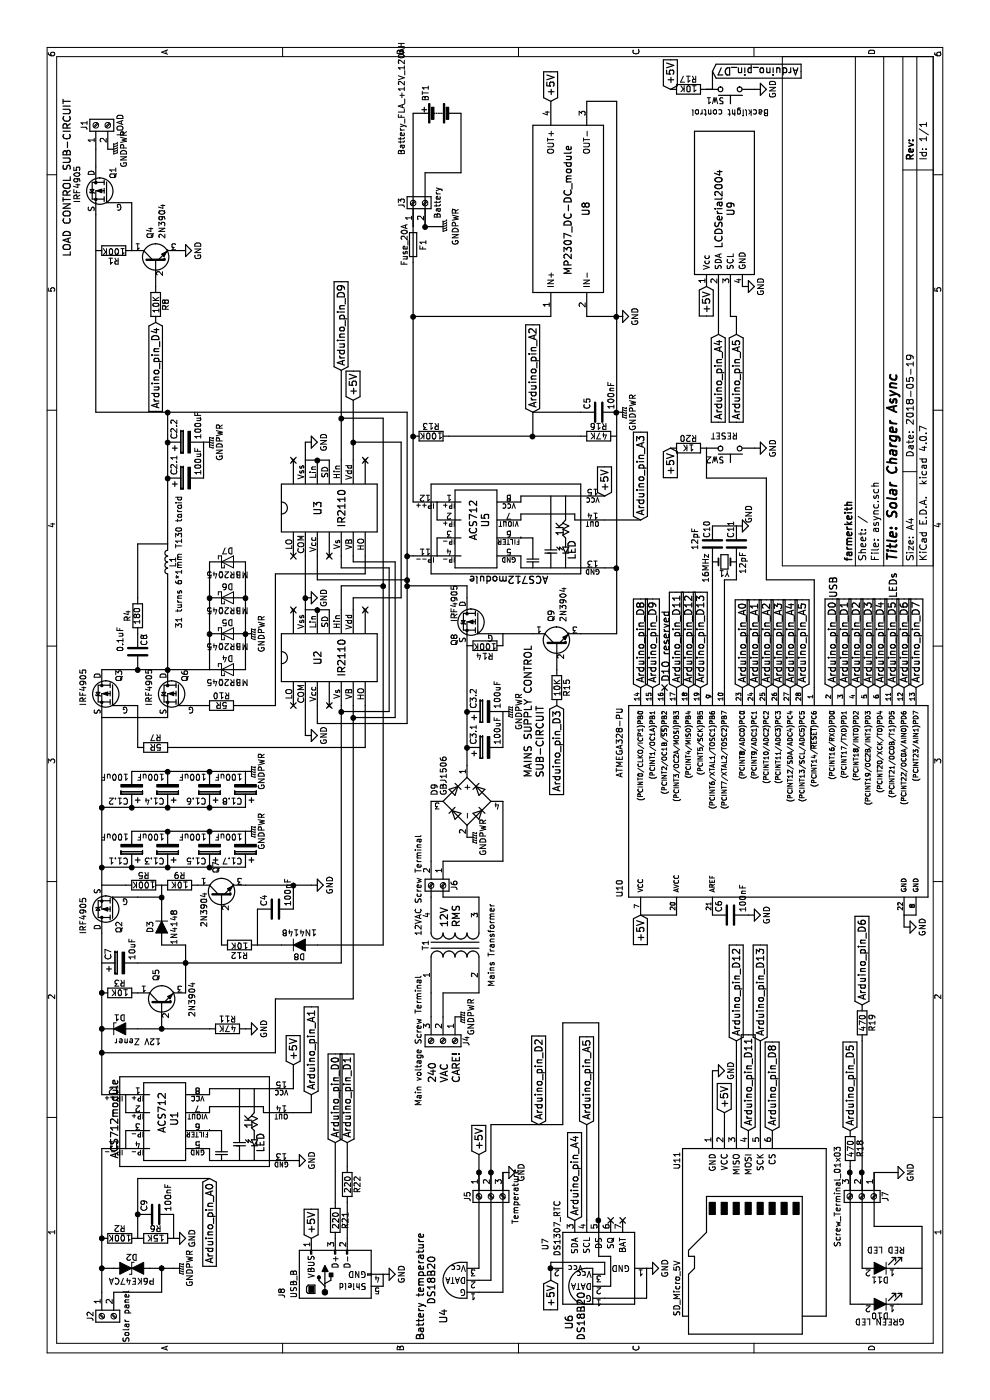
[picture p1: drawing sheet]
EESchema Schematic File Version 2
LIBS:Modules
LIBS:power
LIBS:device
LIBS:switches
LIBS:relays
LIBS:motors
LIBS:transistors
LIBS:conn
LIBS:linear
LIBS:regul
LIBS:74xx
LIBS:cmos4000
LIBS:adc-dac
LIBS:memory
LIBS:xilinx
LIBS:microcontrollers
LIBS:dsp
LIBS:microchip
LIBS:analog_switches
LIBS:motorola
LIBS:texas
LIBS:intel
LIBS:audio
LIBS:interface
LIBS:digital-audio
LIBS:philips
LIBS:display
LIBS:cypress
LIBS:siliconi
LIBS:opto
LIBS:atmel
LIBS:contrib
LIBS:valves
LIBS:async-cache
EELAYER 25 0
EELAYER END
$Descr A4 11693 8268
encoding utf-8
Sheet 1 1
Title "Solar Charger Async"
Date "2018-05-19"
Rev ""
Comp "farmerkeith"
Comment1 ""
Comment2 ""
Comment3 ""
Comment4 ""
$EndDescr
$Comp
L Screw_Terminal_01x02 J2
U 1 1
P 700 850
F 0 "J2" H 700 950 50  0000 C CNN
F 1 "Solar panel" H 700 650 50  0000 C CNN
F 2 "" H 700 850 50  0001 C CNN
F 3 "" H 700 850 50  0001 C CNN
	1    700  850 
	-1   0    0    -1  
$EndComp
$Comp
L Screw_Terminal_01x02 J3
U 1 1
P 10000 3450
F 0 "J3" H 10000 3550 50  0000 C CNN
F 1 "Battery" H 10000 3250 50  0000 C CNN
F 2 "" H 10000 3450 50  0001 C CNN
F 3 "" H 10000 3450 50  0001 C CNN
	1    10000 3450
	1    0    0    -1  
$EndComp
$Comp
L GNDPWR #PWR16
U 1 1
P 9800 3650
F 0 "#PWR16" H 9800 3450 50  0001 C CNN
F 1 "GNDPWR" H 9800 3500 50  0000 C CNN
F 2 "" H 9800 3600 50  0001 C CNN
F 3 "" H 9800 3600 50  0001 C CNN
	1    9800 3650
	-1   0    0    -1  
$EndComp
$Comp
L R R2
U 1 1
P 1350 1000
F 0 "R2" V 1430 1000 50  0000 C CNN
F 1 "100K" V 1350 1000 50  0000 C CNN
F 2 "" V 1280 1000 50  0001 C CNN
F 3 "" H 1350 1000 50  0001 C CNN
	1    1350 1000
	1    0    0    -1  
$EndComp
$Comp
L R R6
U 1 1
P 1350 1300
F 0 "R6" V 1430 1300 50  0000 C CNN
F 1 "15K" V 1350 1300 50  0000 C CNN
F 2 "" V 1280 1300 50  0001 C CNN
F 3 "" H 1350 1300 50  0001 C CNN
	1    1350 1300
	1    0    0    -1  
$EndComp
$Comp
L C C9
U 1 1
P 1550 1300
F 0 "C9" H 1575 1400 50  0000 L CNN
F 1 "100nF" H 1575 1200 50  0000 L CNN
F 2 "" H 1588 1150 50  0001 C CNN
F 3 "" H 1550 1300 50  0001 C CNN
	1    1550 1300
	1    0    0    -1  
$EndComp
Wire Wire Line
	1350 1150 1850 1150
Wire Wire Line
	900  850  2100 850 
$Comp
L GND #PWR3
U 1 1
P 1350 1450
F 0 "#PWR3" H 1350 1200 50  0001 C CNN
F 1 "GND" H 1350 1300 50  0000 C CNN
F 2 "" H 1350 1450 50  0001 C CNN
F 3 "" H 1350 1450 50  0001 C CNN
	1    1350 1450
	1    0    0    -1  
$EndComp
Wire Wire Line
	1550 1450 1350 1450
Connection ~ 1550 1150
$Comp
L GNDPWR #PWR1
U 1 1
P 10450 900
F 0 "#PWR1" H 10450 700 50  0001 C CNN
F 1 "GNDPWR" H 10450 770 50  0000 C CNN
F 2 "" H 10450 850 50  0001 C CNN
F 3 "" H 10450 850 50  0001 C CNN
	1    10450 900 
	-1   0    0    -1  
$EndComp
$Comp
L CP C1.1
U 1 1
P 4600 1100
F 0 "C1.1" H 4625 1200 50  0000 L CNN
F 1 "100uF" H 4625 1000 50  0000 L CNN
F 2 "" H 4638 950 50  0001 C CNN
F 3 "" H 4600 1100 50  0001 C CNN
	1    4600 1100
	0    -1   -1   0   
$EndComp
$Comp
L CP C1.3
U 1 1
P 4600 1400
F 0 "C1.3" H 4625 1500 50  0000 L CNN
F 1 "100uF" H 4625 1300 50  0000 L CNN
F 2 "" H 4638 1250 50  0001 C CNN
F 3 "" H 4600 1400 50  0001 C CNN
	1    4600 1400
	0    -1   -1   0   
$EndComp
$Comp
L CP C1.5
U 1 1
P 4600 1750
F 0 "C1.5" H 4625 1850 50  0000 L CNN
F 1 "100uF" H 4625 1650 50  0000 L CNN
F 2 "" H 4638 1600 50  0001 C CNN
F 3 "" H 4600 1750 50  0001 C CNN
	1    4600 1750
	0    -1   -1   0   
$EndComp
$Comp
L CP C1.7
U 1 1
P 4600 2050
F 0 "C1.7" H 4625 2150 50  0000 L CNN
F 1 "100uF" H 4625 1950 50  0000 L CNN
F 2 "" H 4638 1900 50  0001 C CNN
F 3 "" H 4600 2050 50  0001 C CNN
	1    4600 2050
	0    -1   -1   0   
$EndComp
$Comp
L ACS712module U1
U 1 1
P 2350 1650
F 0 "U1" H 2350 1850 60  0000 C CNN
F 1 "ACS712module" H 2350 2350 60  0000 C CNN
F 2 "" H 2350 1700 60  0001 C CNN
F 3 "" H 2350 1700 60  0001 C CNN
	1    2350 1650
	1    0    0    -1  
$EndComp
Wire Wire Line
	2600 2450 2800 2450
Wire Wire Line
	2400 2450 2400 2600
Wire Wire Line
	2400 2600 2550 2600
Text GLabel 2800 2450 2    60   Input ~ 0
+5V
Text GLabel 2550 2600 2    60   Input ~ 0
Arduino_pin_A1
Text GLabel 1850 1750 0    60   Input ~ 0
Arduino_pin_A0
Wire Wire Line
	1850 1150 1850 1750
$Comp
L Fuse F1
U 1 1
P 9650 3450
F 0 "F1" V 9730 3450 50  0000 C CNN
F 1 "Fuse_20A" V 9575 3450 50  0000 C CNN
F 2 "" V 9580 3450 50  0001 C CNN
F 3 "" H 9650 3450 50  0001 C CNN
	1    9650 3450
	0    -1   1    0   
$EndComp
$Comp
L Battery BT1
U 1 1
P 10750 3650
F 0 "BT1" H 10850 3750 50  0000 L CNN
F 1 "Battery_FLA_+12V_120AH" H 10400 3950 50  0000 L CNN
F 2 "" V 10750 3710 50  0001 C CNN
F 3 "" V 10750 3710 50  0001 C CNN
	1    10750 3650
	1    0    0    -1  
$EndComp
$Comp
L Screw_Terminal_01x02 J1
U 1 1
P 10650 800
F 0 "J1" H 10650 900 50  0000 C CNN
F 1 "LOAD" H 10650 600 50  0000 C CNN
F 2 "" H 10650 800 50  0001 C CNN
F 3 "" H 10650 800 50  0001 C CNN
	1    10650 800 
	1    0    0    -1  
$EndComp
Connection ~ 9800 3550
Wire Wire Line
	4300 850  5700 850 
Wire Wire Line
	2550 850  3900 850 
$Comp
L GNDPWR #PWR21
U 1 1
P 8250 5150
F 0 "#PWR21" H 8250 4950 50  0001 C CNN
F 1 "GNDPWR" H 8250 5020 50  0000 C CNN
F 2 "" H 8250 5100 50  0001 C CNN
F 3 "" H 8250 5100 50  0001 C CNN
	1    8250 5150
	1    0    0    -1  
$EndComp
$Comp
L D_ALT D8
U 1 1
P 3800 2500
F 0 "D8" H 3800 2600 50  0000 C CNN
F 1 "1N4148" H 3800 2400 50  0000 C CNN
F 2 "" H 3800 2500 50  0001 C CNN
F 3 "" H 3800 2500 50  0001 C CNN
	1    3800 2500
	0    -1   1    0   
$EndComp
Text GLabel 8600 2850 2    60   Input ~ 0
Arduino_pin_D9
$Comp
L DS18B20 U4
U 1 1
P 1000 3850
F 0 "U4" H 700 4000 60  0000 C CNN
F 1 "DS18B20" H 1000 4100 60  0000 C CNN
F 2 "" H 1000 3850 60  0001 C CNN
F 3 "" H 1000 3850 60  0001 C CNN
	1    1000 3850
	1    0    0    -1  
$EndComp
$Comp
L Screw_Terminal_01x03 J5
U 1 1
P 1700 4100
F 0 "J5" H 1700 4300 50  0000 C CNN
F 1 "Temperature" H 1700 3900 50  0000 C CNN
F 2 "" H 1700 4100 50  0001 C CNN
F 3 "" H 1700 4100 50  0001 C CNN
	1    1700 4100
	-1   0    0    -1  
$EndComp
Text GLabel 2300 4500 2    60   Input ~ 0
Arduino_pin_D2
Wire Wire Line
	1000 4100 2300 4100
$Comp
L GND #PWR19
U 1 1
P 1900 4200
F 0 "#PWR19" H 1900 3950 50  0001 C CNN
F 1 "GND" H 1900 4050 50  0000 C CNN
F 2 "" H 1900 4200 50  0001 C CNN
F 3 "" H 1900 4200 50  0001 C CNN
	1    1900 4200
	1    0    0    -1  
$EndComp
Text GLabel 2050 4000 2    60   Input ~ 0
+5V
Wire Wire Line
	1100 4000 2050 4000
Wire Wire Line
	1000 4000 1000 4100
Wire Wire Line
	900  4000 900  4200
Wire Wire Line
	900  4200 1900 4200
Text Notes 500  3550 0    60   ~ 0
Battery temperature
$Comp
L D_TVS_ALT D2
U 1 1
P 1100 1100
F 0 "D2" H 1100 1200 50  0000 C CNN
F 1 "P6KE47CA" H 1100 1000 50  0000 C CNN
F 2 "" H 1100 1100 50  0001 C CNN
F 3 "" H 1100 1100 50  0001 C CNN
	1    1100 1100
	0    1    1    0   
$EndComp
Connection ~ 1350 850 
Wire Wire Line
	1100 1350 900  1350
Wire Wire Line
	900  1350 900  950 
Wire Wire Line
	1100 1250 1100 1450
Wire Wire Line
	1100 950  1100 850 
Connection ~ 1100 850 
$Comp
L R R1
U 1 1
P 9600 950
F 0 "R1" V 9680 950 50  0000 C CNN
F 1 "100K" V 9600 950 50  0000 C CNN
F 2 "" V 9530 950 50  0001 C CNN
F 3 "" H 9600 950 50  0001 C CNN
	1    9600 950 
	-1   0    0    1   
$EndComp
Wire Wire Line
	8250 800  9900 800 
Wire Wire Line
	10300 800  10450 800 
$Comp
L GND #PWR4
U 1 1
P 9600 1500
F 0 "#PWR4" H 9600 1250 50  0001 C CNN
F 1 "GND" H 9600 1350 50  0000 C CNN
F 2 "" H 9600 1500 50  0001 C CNN
F 3 "" H 9600 1500 50  0001 C CNN
	1    9600 1500
	1    0    0    -1  
$EndComp
$Comp
L R R8
U 1 1
P 9150 1300
F 0 "R8" V 9230 1300 50  0000 C CNN
F 1 "10K" V 9150 1300 50  0000 C CNN
F 2 "" V 9080 1300 50  0001 C CNN
F 3 "" H 9150 1300 50  0001 C CNN
	1    9150 1300
	0    1    1    0   
$EndComp
Text GLabel 9000 1300 0    60   Input ~ 0
Arduino_pin_D4
$Comp
L Q_NPN_CBE Q4
U 1 1
P 9500 1300
F 0 "Q4" H 9700 1350 50  0000 L CNN
F 1 "2N3904" H 9700 1250 50  0000 L CNN
F 2 "" H 9700 1400 50  0001 C CNN
F 3 "" H 9500 1300 50  0001 C CNN
	1    9500 1300
	1    0    0    -1  
$EndComp
Text Notes 9550 600  0    60   ~ 0
LOAD CONTROL SUB-CIRCUIT
Wire Wire Line
	10000 1100 9600 1100
$Comp
L R R14
U 1 1
P 6300 4050
F 0 "R14" V 6380 4050 50  0000 C CNN
F 1 "100K" V 6300 4050 50  0000 C CNN
F 2 "" V 6230 4050 50  0001 C CNN
F 3 "" H 6300 4050 50  0001 C CNN
	1    6300 4050
	-1   0    0    1   
$EndComp
Wire Wire Line
	6400 5150 10850 5150
$Comp
L GND #PWR22
U 1 1
P 9050 5150
F 0 "#PWR22" H 9050 4900 50  0001 C CNN
F 1 "GND" H 9050 5000 50  0000 C CNN
F 2 "" H 9050 5150 50  0001 C CNN
F 3 "" H 9050 5150 50  0001 C CNN
	1    9050 5150
	1    0    0    -1  
$EndComp
$Comp
L R R15
U 1 1
P 5950 4650
F 0 "R15" V 6030 4650 50  0000 C CNN
F 1 "10K" V 5950 4650 50  0000 C CNN
F 2 "" V 5880 4650 50  0001 C CNN
F 3 "" H 5950 4650 50  0001 C CNN
	1    5950 4650
	0    1    1    0   
$EndComp
Text GLabel 5800 4650 0    60   Input ~ 0
Arduino_pin_D3
$Comp
L Q_NPN_CBE Q9
U 1 1
P 6300 4650
F 0 "Q9" H 6500 4700 50  0000 L CNN
F 1 "2N3904" H 6500 4600 50  0000 L CNN
F 2 "" H 6500 4750 50  0001 C CNN
F 3 "" H 6300 4650 50  0001 C CNN
	1    6300 4650
	1    0    0    -1  
$EndComp
Wire Wire Line
	6400 4450 6400 4200
Text Notes 5200 4550 0    60   ~ 0
MAINS SUPPLY CONTROL \nSUB-CIRCUIT
Wire Wire Line
	7500 3450 9500 3450
$Comp
L ACS712module U5
U 1 1
P 7300 4250
F 0 "U5" H 7350 4450 60  0000 C CNN
F 1 "ACS712module" V 6850 4250 60  0000 C CNN
F 2 "" H 7300 4450 60  0001 C CNN
F 3 "" H 7300 4450 60  0001 C CNN
	1    7300 4250
	1    0    0    -1  
$EndComp
Wire Wire Line
	6400 4850 6400 5150
$Comp
L R R13
U 1 1
P 8050 3600
F 0 "R13" V 8130 3600 50  0000 C CNN
F 1 "100K" V 8050 3600 50  0000 C CNN
F 2 "" V 7980 3600 50  0001 C CNN
F 3 "" H 8050 3600 50  0001 C CNN
	1    8050 3600
	1    0    0    -1  
$EndComp
$Comp
L R R16
U 1 1
P 8050 5000
F 0 "R16" V 8130 5000 50  0000 C CNN
F 1 "47K" V 8050 5000 50  0000 C CNN
F 2 "" V 7980 5000 50  0001 C CNN
F 3 "" H 8050 5000 50  0001 C CNN
	1    8050 5000
	1    0    0    -1  
$EndComp
Wire Wire Line
	8050 3750 8050 4850
Wire Wire Line
	6950 5050 6950 5150
Connection ~ 6950 5150
Wire Wire Line
	9050 3450 9050 4600
$Comp
L MP2307_DC-DC_module U8
U 1 1
P 10050 5000
F 0 "U8" H 9950 5110 60  0000 C CNN
F 1 "MP2307_DC-DC_module" H 9940 5260 60  0000 C CNN
F 2 "" H 10050 4950 60  0001 C CNN
F 3 "" H 10050 4950 60  0001 C CNN
	1    10050 5000
	1    0    0    -1  
$EndComp
Wire Wire Line
	9050 5150 9050 4900
Wire Wire Line
	10850 5150 10850 4900
Connection ~ 9050 5150
Text GLabel 10850 4600 2    60   Input ~ 0
+5V
Text GLabel 7550 5050 2    60   Input ~ 0
+5V
Text GLabel 7350 5350 2    60   Input ~ 0
Arduino_pin_A3
Text GLabel 8250 4450 2    60   Input ~ 0
Arduino_pin_A2
Wire Wire Line
	7350 5350 7350 5050
Wire Wire Line
	8050 4450 8250 4450
Connection ~ 8050 4450
$Comp
L C C5
U 1 1
P 8250 5000
F 0 "C5" H 8275 5100 50  0000 L CNN
F 1 "100nF" H 8275 4900 50  0000 L CNN
F 2 "" H 8288 4850 50  0001 C CNN
F 3 "" H 8250 5000 50  0001 C CNN
	1    8250 5000
	1    0    0    -1  
$EndComp
Wire Wire Line
	8250 4450 8250 4850
$Comp
L LCDSerial2004 U9
U 1 1
P 9950 6100
F 0 "U9" H 9950 6100 60  0000 C CNN
F 1 "LCDSerial2004" H 9950 6200 60  0000 C CNN
F 2 "" H 9950 6100 60  0001 C CNN
F 3 "" H 9950 6100 60  0001 C CNN
	1    9950 6100
	1    0    0    -1  
$EndComp
Text GLabel 9300 5900 0    60   Input ~ 0
+5V
$Comp
L GND #PWR26
U 1 1
P 9300 6200
F 0 "#PWR26" H 9300 5950 50  0001 C CNN
F 1 "GND" H 9300 6050 50  0000 C CNN
F 2 "" H 9300 6200 50  0001 C CNN
F 3 "" H 9300 6200 50  0001 C CNN
	1    9300 6200
	1    0    0    -1  
$EndComp
Text GLabel 8900 6000 0    60   Input ~ 0
Arduino_pin_A4
Wire Wire Line
	8900 6000 9300 6000
Text GLabel 8900 6150 0    60   Input ~ 0
Arduino_pin_A5
Wire Wire Line
	8900 6150 9050 6150
Wire Wire Line
	9050 6150 9050 6100
Wire Wire Line
	9050 6100 9300 6100
$Comp
L SW_Push SW1
U 1 1
P 10950 6100
F 0 "SW1" H 11000 6200 50  0000 L CNN
F 1 "Backlight control" H 10950 6300 50  0000 C CNN
F 2 "" H 10950 6300 50  0001 C CNN
F 3 "" H 10950 6300 50  0001 C CNN
	1    10950 6100
	0    -1   -1   0   
$EndComp
$Comp
L GND #PWR29
U 1 1
P 10950 6300
F 0 "#PWR29" H 10950 6050 50  0001 C CNN
F 1 "GND" H 10950 6150 50  0000 C CNN
F 2 "" H 10950 6300 50  0001 C CNN
F 3 "" H 10950 6300 50  0001 C CNN
	1    10950 6300
	1    0    0    -1  
$EndComp
$Comp
L R R17
U 1 1
P 10950 5750
F 0 "R17" V 11030 5750 50  0000 C CNN
F 1 "10K" V 10950 5750 50  0000 C CNN
F 2 "" V 10880 5750 50  0001 C CNN
F 3 "" H 10950 5750 50  0001 C CNN
	1    10950 5750
	1    0    0    -1  
$EndComp
Text GLabel 10950 5600 2    60   Input ~ 0
+5V
Text GLabel 11100 5950 3    60   Input ~ 0
Arduino_pin_D7
Wire Wire Line
	4450 850  4450 2050
Connection ~ 4450 1750
Connection ~ 4450 1400
Connection ~ 4450 850 
Connection ~ 4450 1100
Wire Wire Line
	4750 1100 4750 2050
Connection ~ 4750 1400
Connection ~ 4750 1750
Wire Wire Line
	8250 3400 5650 3400
Wire Wire Line
	7050 3400 7050 3450
Connection ~ 8250 5150
Wire Wire Line
	9800 3450 10750 3450
Wire Wire Line
	10750 3850 10250 3850
Wire Wire Line
	10250 3850 10250 3550
Wire Wire Line
	10250 3550 9800 3550
Connection ~ 9050 3450
$Comp
L IRF4905 Q8
U 1 1
P 6500 4000
F 0 "Q8" V 6700 3800 50  0000 L CNN
F 1 "IRF4905" V 6700 4000 50  0000 L CNN
F 2 "TO_SOT_Packages_THT:TO-220_Vertical" H 6750 3925 50  0001 L CIN
F 3 "" H 6500 4000 50  0001 L CNN
	1    6500 4000
	0    1    -1   0   
$EndComp
$Comp
L SD_Micro_5V U11
U 1 1
P 1350 6250
F 0 "U11" H 700 6850 50  0000 C CNN
F 1 "SD_Micro_5V" H 2000 6850 50  0000 R CNN
F 2 "" H 2500 6550 50  0001 C CNN
F 3 "" H 1350 6250 50  0001 C CNN
	1    1350 6250
	-1   0    0    -1  
$EndComp
Text GLabel 2400 6050 2    60   Input ~ 0
+5V
Wire Wire Line
	2250 6050 2400 6050
Text GLabel 2250 6250 2    60   Input ~ 0
Arduino_pin_D11
Text GLabel 3000 6150 2    60   Input ~ 0
Arduino_pin_D12
Text GLabel 3000 6350 2    60   Input ~ 0
Arduino_pin_D13
Wire Wire Line
	2250 6150 3000 6150
Wire Wire Line
	2250 6350 3000 6350
Text GLabel 2250 6450 2    60   Input ~ 0
Arduino_pin_D8
$Comp
L GND #PWR24
U 1 1
P 2750 5950
F 0 "#PWR24" H 2750 5700 50  0001 C CNN
F 1 "GND" H 2750 5800 50  0000 C CNN
F 2 "" H 2750 5950 50  0001 C CNN
F 3 "" H 2750 5950 50  0001 C CNN
	1    2750 5950
	1    0    0    -1  
$EndComp
Wire Wire Line
	2250 5950 2750 5950
$Comp
L DS1307_RTC U7
U 1 1
P 1100 5000
F 0 "U7" H 1250 5450 50  0000 L CNN
F 1 "DS1307_RTC" H 1200 5350 50  0000 L CNN
F 2 "" H 1100 5000 50  0001 C CNN
F 3 "" H 1100 5000 50  0001 C CNN
	1    1100 5000
	1    0    0    -1  
$EndComp
Text GLabel 1000 4600 0    60   Input ~ 0
+5V
$Comp
L GND #PWR23
U 1 1
P 1100 5400
F 0 "#PWR23" H 1100 5150 50  0001 C CNN
F 1 "GND" H 1100 5250 50  0000 C CNN
F 2 "" H 1100 5400 50  0001 C CNN
F 3 "" H 1100 5400 50  0001 C CNN
	1    1100 5400
	1    0    0    -1  
$EndComp
Text GLabel 1500 4800 2    60   Input ~ 0
Arduino_pin_A4
Text GLabel 2300 4900 2    60   Input ~ 0
Arduino_pin_A5
Wire Wire Line
	1500 4900 2300 4900
Connection ~ 1900 4100
Wire Wire Line
	2300 4100 2300 4700
Wire Wire Line
	2300 4700 3150 4700
Wire Wire Line
	3150 5000 3150 4700
Wire Wire Line
	1200 5000 3150 5000
$Comp
L DS18B20 U6
U 1 1
P 950 4900
F 0 "U6" H 650 5050 60  0000 C CNN
F 1 "DS18B20" H 700 4950 60  0000 C CNN
F 2 "" H 950 4900 60  0001 C CNN
F 3 "" H 950 4900 60  0001 C CNN
	1    950  4900
	1    0    0    -1  
$EndComp
Wire Wire Line
	850  5050 850  5400
Wire Wire Line
	850  5400 1100 5400
Wire Wire Line
	1050 5050 1150 5050
Wire Wire Line
	1150 4600 1150 5050
Wire Wire Line
	1000 4600 1150 4600
Wire Wire Line
	950  5050 950  5100
Wire Wire Line
	950  5100 1200 5100
Wire Wire Line
	1200 5100 1200 5000
Connection ~ 1500 5000
NoConn ~ 1500 5100
NoConn ~ 1500 5200
Connection ~ 1100 1350
$Comp
L Screw_Terminal_01x03 J7
U 1 1
P 1700 7200
F 0 "J7" H 1700 7400 50  0000 C CNN
F 1 "Screw_Terminal_01x03" H 1700 7000 50  0000 C CNN
F 2 "" H 1700 7200 50  0001 C CNN
F 3 "" H 1700 7200 50  0001 C CNN
	1    1700 7200
	-1   0    0    1   
$EndComp
$Comp
L LED_ALT D10
U 1 1
P 800 7350
F 0 "D10" H 800 7450 50  0000 C CNN
F 1 "GREEN LED" H 800 7500 50  0000 C CNN
F 2 "" H 800 7350 50  0001 C CNN
F 3 "" H 800 7350 50  0001 C CNN
	1    800  7350
	0    -1   -1   0   
$EndComp
$Comp
L LED_ALT D11
U 1 1
P 1100 7350
F 0 "D11" H 1100 7450 50  0000 C CNN
F 1 "RED LED" H 1050 7200 50  0000 C CNN
F 2 "" H 1100 7350 50  0001 C CNN
F 3 "" H 1100 7350 50  0001 C CNN
	1    1100 7350
	0    -1   -1   0   
$EndComp
$Comp
L R R18
U 1 1
P 2100 7100
F 0 "R18" V 2180 7100 50  0000 C CNN
F 1 "470" V 2100 7100 50  0000 C CNN
F 2 "" V 2030 7100 50  0001 C CNN
F 3 "" H 2100 7100 50  0001 C CNN
	1    2100 7100
	0    1    1    0   
$EndComp
$Comp
L R R19
U 1 1
P 3150 7200
F 0 "R19" V 3230 7200 50  0000 C CNN
F 1 "470" V 3150 7200 50  0000 C CNN
F 2 "" V 3080 7200 50  0001 C CNN
F 3 "" H 3150 7200 50  0001 C CNN
	1    3150 7200
	0    1    1    0   
$EndComp
Wire Wire Line
	800  7100 1950 7100
Wire Wire Line
	1100 7200 3000 7200
Connection ~ 1900 7200
Wire Wire Line
	800  7200 800  7100
Connection ~ 1900 7100
Wire Wire Line
	800  7500 800  7700
Wire Wire Line
	800  7700 1450 7700
Wire Wire Line
	1100 7700 1100 7500
Wire Wire Line
	1450 7700 1450 7300
Wire Wire Line
	1450 7300 1900 7300
Wire Wire Line
	1900 7300 1900 7450
$Comp
L GND #PWR30
U 1 1
P 1900 7450
F 0 "#PWR30" H 1900 7200 50  0001 C CNN
F 1 "GND" H 1900 7300 50  0000 C CNN
F 2 "" H 1900 7450 50  0001 C CNN
F 3 "" H 1900 7450 50  0001 C CNN
	1    1900 7450
	1    0    0    -1  
$EndComp
Wire Wire Line
	8250 800  8250 3400
$Comp
L ATMEGA328-PU U10
U 1 1
P 4950 6450
F 0 "U10" H 4200 7700 50  0000 L BNN
F 1 "ATMEGA328-PU" H 5200 7700 50  0000 L BNN
F 2 "DIL28" H 4950 6450 50  0001 C CIN
F 3 "" H 4950 6450 50  0001 C CNN
	1    4950 6450
	1    0    0    -1  
$EndComp
Text GLabel 4050 5350 0    60   Input ~ 0
+5V
Text GLabel 5950 6400 2    60   Input ~ 0
Arduino_pin_A2
Text GLabel 5950 6200 2    60   Input ~ 0
Arduino_pin_A0
Text GLabel 5950 6300 2    60   Input ~ 0
Arduino_pin_A1
Text GLabel 5950 6500 2    60   Input ~ 0
Arduino_pin_A3
Text GLabel 5950 6600 2    60   Input ~ 0
Arduino_pin_A4
Text GLabel 5950 6700 2    60   Input ~ 0
Arduino_pin_A5
Text GLabel 5950 5450 2    60   Input ~ 0
Arduino_pin_D9
Text GLabel 5950 7350 2    60   Input ~ 0
Arduino_pin_D4
Text GLabel 5950 7150 2    60   Input ~ 0
Arduino_pin_D2
Text GLabel 5950 7250 2    60   Input ~ 0
Arduino_pin_D3
Text GLabel 5950 5650 2    60   Input ~ 0
Arduino_pin_D11
Text GLabel 5950 5750 2    60   Input ~ 0
Arduino_pin_D12
Text GLabel 5950 5850 2    60   Input ~ 0
Arduino_pin_D13
Text GLabel 5950 5350 2    60   Input ~ 0
Arduino_pin_D8
Text GLabel 5950 6950 2    60   Input ~ 0
Arduino_pin_D0
Text GLabel 5950 7050 2    60   Input ~ 0
Arduino_pin_D1
Text GLabel 5950 7450 2    60   Input ~ 0
Arduino_pin_D5
Text GLabel 5950 7550 2    60   Input ~ 0
Arduino_pin_D6
Text Notes 6700 7500 0    60   ~ 0
LEDs
Text Notes 6700 7000 0    60   ~ 0
USB
NoConn ~ 5950 5550
Text Notes 6000 5600 0    60   ~ 0
D10 reserved
Wire Wire Line
	4050 5650 4050 5350
Wire Wire Line
	4050 7650 4050 7550
Text GLabel 2250 7100 2    60   Input ~ 0
Arduino_pin_D5
Text GLabel 3300 7200 2    60   Input ~ 0
Arduino_pin_D6
Connection ~ 1900 4000
$Comp
L GNDPWR #PWR2
U 1 1
P 1100 1450
F 0 "#PWR2" H 1100 1250 50  0001 C CNN
F 1 "GNDPWR" H 1100 1320 50  0000 C CNN
F 2 "" H 1100 1400 50  0001 C CNN
F 3 "" H 1100 1400 50  0001 C CNN
	1    1100 1450
	1    0    0    -1  
$EndComp
$Comp
L GNDPWR #PWR7
U 1 1
P 4750 2050
F 0 "#PWR7" H 4750 1850 50  0001 C CNN
F 1 "GNDPWR" H 4750 1920 50  0000 C CNN
F 2 "" H 4750 2000 50  0001 C CNN
F 3 "" H 4750 2000 50  0001 C CNN
	1    4750 2050
	1    0    0    -1  
$EndComp
$Comp
L GND #PWR10
U 1 1
P 2000 2450
F 0 "#PWR10" H 2000 2200 50  0001 C CNN
F 1 "GND" H 2000 2300 50  0000 C CNN
F 2 "" H 2000 2450 50  0001 C CNN
F 3 "" H 2000 2450 50  0001 C CNN
	1    2000 2450
	1    0    0    -1  
$EndComp
$Comp
L D_Bridge_+-AA D9
U 1 1
P 5000 3900
F 0 "D9" H 5050 4175 50  0000 L CNN
F 1 "GBJ1506" H 5050 4100 50  0000 L CNN
F 2 "" H 5000 3900 50  0001 C CNN
F 3 "" H 5000 3900 50  0001 C CNN
	1    5000 3900
	1    0    0    -1  
$EndComp
Wire Wire Line
	5000 3600 4500 3600
Wire Wire Line
	5000 4200 4500 4200
$Comp
L GNDPWR #PWR18
U 1 1
P 4700 3900
F 0 "#PWR18" H 4700 3700 50  0001 C CNN
F 1 "GNDPWR" H 4700 3770 50  0000 C CNN
F 2 "" H 4700 3850 50  0001 C CNN
F 3 "" H 4700 3850 50  0001 C CNN
	1    4700 3900
	1    0    0    -1  
$EndComp
$Comp
L Screw_Terminal_01x03 J4
U 1 1
P 3000 3700
F 0 "J4" H 3000 3900 50  0000 C CNN
F 1 "Main voltage Screw Terminal" H 3000 3500 50  0000 C CNN
F 2 "" H 3000 3700 50  0001 C CNN
F 3 "" H 3000 3700 50  0001 C CNN
	1    3000 3700
	-1   0    0    1   
$EndComp
Wire Wire Line
	3400 3600 3200 3600
Wire Wire Line
	3200 3700 3400 3700
Wire Wire Line
	3400 3700 3400 4000
$Comp
L GNDPWR #PWR17
U 1 1
P 3200 3800
F 0 "#PWR17" H 3200 3600 50  0001 C CNN
F 1 "GNDPWR" H 3200 3670 50  0000 C CNN
F 2 "" H 3200 3750 50  0001 C CNN
F 3 "" H 3200 3750 50  0001 C CNN
	1    3200 3800
	1    0    0    -1  
$EndComp
Text Notes 3950 3850 0    60   ~ 0
12V \nRMS
$Comp
L CP C3.1
U 1 1
P 5450 4050
F 0 "C3.1" H 5475 4150 50  0000 L CNN
F 1 "100uF" H 5475 3950 50  0000 L CNN
F 2 "" H 5488 3900 50  0001 C CNN
F 3 "" H 5450 4050 50  0001 C CNN
	1    5450 4050
	1    0    0    -1  
$EndComp
$Comp
L CP C3.2
U 1 1
P 5750 4050
F 0 "C3.2" H 5775 4150 50  0000 L CNN
F 1 "100uF" H 5775 3950 50  0000 L CNN
F 2 "" H 5788 3900 50  0001 C CNN
F 3 "" H 5750 4050 50  0001 C CNN
	1    5750 4050
	1    0    0    -1  
$EndComp
Wire Wire Line
	5450 4200 5750 4200
$Comp
L GNDPWR #PWR20
U 1 1
P 5750 4200
F 0 "#PWR20" H 5750 4000 50  0001 C CNN
F 1 "GNDPWR" H 5750 4070 50  0000 C CNN
F 2 "" H 5750 4150 50  0001 C CNN
F 3 "" H 5750 4150 50  0001 C CNN
	1    5750 4200
	1    0    0    -1  
$EndComp
$Comp
L R R5
U 1 1
P 4300 1200
F 0 "R5" V 4380 1200 50  0000 C CNN
F 1 "100K" V 4300 1200 50  0000 C CNN
F 2 "" V 4230 1200 50  0001 C CNN
F 3 "" H 4300 1200 50  0001 C CNN
	1    4300 1200
	1    0    0    -1  
$EndComp
$Comp
L Q_NPN_CBE Q7
U 1 1
P 4200 1850
F 0 "Q7" H 4400 1900 50  0000 L CNN
F 1 "2N3904" H 3950 2000 50  0000 L CNN
F 2 "" H 4400 1950 50  0001 C CNN
F 3 "" H 4200 1850 50  0001 C CNN
	1    4200 1850
	1    0    0    -1  
$EndComp
Wire Wire Line
	4100 1350 4300 1350
Wire Wire Line
	4200 1350 4200 1150
$Comp
L GND #PWR14
U 1 1
P 4300 2600
F 0 "#PWR14" H 4300 2350 50  0001 C CNN
F 1 "GND" H 4300 2450 50  0000 C CNN
F 2 "" H 4300 2600 50  0001 C CNN
F 3 "" H 4300 2600 50  0001 C CNN
	1    4300 2600
	1    0    0    -1  
$EndComp
$Comp
L R R12
U 1 1
P 3800 2000
F 0 "R12" V 3880 2000 50  0000 C CNN
F 1 "10K" V 3800 2000 50  0000 C CNN
F 2 "" V 3730 2000 50  0001 C CNN
F 3 "" H 3800 2000 50  0001 C CNN
	1    3800 2000
	-1   0    0    1   
$EndComp
$Comp
L D_Zener_ALT D1
U 1 1
P 3100 1000
F 0 "D1" H 3100 1100 50  0000 C CNN
F 1 "12V Zener" H 3250 900 50  0000 C CNN
F 2 "" H 3100 1000 50  0001 C CNN
F 3 "" H 3100 1000 50  0001 C CNN
	1    3100 1000
	0    1    1    0   
$EndComp
$Comp
L R R3
U 1 1
P 3400 1000
F 0 "R3" V 3480 1000 50  0000 C CNN
F 1 "10K" V 3400 1000 50  0000 C CNN
F 2 "" V 3330 1000 50  0001 C CNN
F 3 "" H 3400 1000 50  0001 C CNN
	1    3400 1000
	1    0    0    -1  
$EndComp
$Comp
L R R11
U 1 1
P 3100 1900
F 0 "R11" V 3180 1900 50  0000 C CNN
F 1 "47K" V 3100 1900 50  0000 C CNN
F 2 "" V 3030 1900 50  0001 C CNN
F 3 "" H 3100 1900 50  0001 C CNN
	1    3100 1900
	1    0    0    -1  
$EndComp
Wire Wire Line
	3100 1150 3100 1750
$Comp
L CP C7
U 1 1
P 3650 1000
F 0 "C7" H 3675 1100 50  0000 L CNN
F 1 "10uF" H 3675 900 50  0000 L CNN
F 2 "" H 3688 850 50  0001 C CNN
F 3 "" H 3650 1000 50  0001 C CNN
	1    3650 1000
	1    0    0    -1  
$EndComp
$Comp
L R R9
U 1 1
P 4300 1500
F 0 "R9" V 4380 1500 50  0000 C CNN
F 1 "10K" V 4300 1500 50  0000 C CNN
F 2 "" V 4230 1500 50  0001 C CNN
F 3 "" H 4300 1500 50  0001 C CNN
	1    4300 1500
	1    0    0    -1  
$EndComp
$Comp
L GND #PWR6
U 1 1
P 3100 2050
F 0 "#PWR6" H 3100 1800 50  0001 C CNN
F 1 "GND" H 3100 1900 50  0000 C CNN
F 2 "" H 3100 2050 50  0001 C CNN
F 3 "" H 3100 2050 50  0001 C CNN
	1    3100 2050
	1    0    0    -1  
$EndComp
$Comp
L Q_NPN_CBE Q5
U 1 1
P 3300 1350
F 0 "Q5" H 3500 1400 50  0000 L CNN
F 1 "2N3904" H 3200 1100 50  0000 L CNN
F 2 "" H 3500 1450 50  0001 C CNN
F 3 "" H 3300 1350 50  0001 C CNN
	1    3300 1350
	1    0    0    -1  
$EndComp
$Comp
L D_ALT D3
U 1 1
P 3950 1350
F 0 "D3" H 3950 1450 50  0000 C CNN
F 1 "1N4148" H 3950 1250 50  0000 C CNN
F 2 "" H 3950 1350 50  0001 C CNN
F 3 "" H 3950 1350 50  0001 C CNN
	1    3950 1350
	-1   0    0    -1  
$EndComp
Wire Wire Line
	3400 1550 3800 1550
Wire Wire Line
	4300 850  4300 1050
Connection ~ 3100 850 
Connection ~ 3100 1350
$Comp
L IRF4905 Q2
U 1 1
P 4100 950
F 0 "Q2" V 4050 1050 50  0000 L CNN
F 1 "IRF4905" V 4350 850 50  0000 L CNN
F 2 "TO-220" H 4300 875 50  0001 L CIN
F 3 "" H 4100 950 50  0001 L CNN
	1    4100 950 
	0    -1   -1   0   
$EndComp
Connection ~ 4200 1350
$Comp
L IRF4905 Q1
U 1 1
P 10100 900
F 0 "Q1" V 10050 1000 50  0000 L CNN
F 1 "IRF4905" V 10350 800 50  0000 L CNN
F 2 "TO-220" H 10300 825 50  0001 L CIN
F 3 "" H 10100 900 50  0001 L CNN
	1    10100 900 
	0    1    -1   0   
$EndComp
$Comp
L Transformer_1P_1S T1
U 1 1
P 3800 3800
F 0 "T1" H 3800 4050 50  0000 C CNN
F 1 "Mains Transformer" H 3800 3500 50  0000 C CNN
F 2 "" H 3800 3800 50  0001 C CNN
F 3 "" H 3800 3800 50  0001 C CNN
	1    3800 3800
	1    0    0    -1  
$EndComp
Text Notes 2650 3850 0    60   ~ 0
240\nVAC\nCARE!
$Comp
L L L1
U 1 1
P 7000 1400
F 0 "L1" V 6950 1400 50  0000 C CNN
F 1 "31 turns 6*1mm T130 toroid" V 6900 1400 50  0000 C CNN
F 2 "" H 7000 1400 50  0001 C CNN
F 3 "" H 7000 1400 50  0001 C CNN
	1    7000 1400
	0    -1   -1   0   
$EndComp
$Comp
L IRF4905 Q3
U 1 1
P 5900 950
F 0 "Q3" V 5850 1050 50  0000 L CNN
F 1 "IRF4905" V 6150 850 50  0000 L CNN
F 2 "TO-220" H 6100 875 50  0001 L CIN
F 3 "" H 5900 950 50  0001 L CNN
	1    5900 950 
	0    1    -1   0   
$EndComp
$Comp
L IRF4905 Q6
U 1 1
P 5900 1500
F 0 "Q6" V 5850 1600 50  0000 L CNN
F 1 "IRF4905" V 6150 1400 50  0000 L CNN
F 2 "TO-220" H 6100 1425 50  0001 L CIN
F 3 "" H 5900 1500 50  0001 L CNN
	1    5900 1500
	0    1    -1   0   
$EndComp
Wire Wire Line
	5700 850  5700 1400
Wire Wire Line
	6100 850  6100 1750
Wire Wire Line
	6100 1400 6850 1400
$Comp
L D_Schottky D4
U 1 1
P 6100 1900
F 0 "D4" H 6100 2000 50  0000 C CNN
F 1 "MBR2045" H 6100 1800 50  0000 C CNN
F 2 "" H 6100 1900 50  0001 C CNN
F 3 "" H 6100 1900 50  0001 C CNN
	1    6100 1900
	0    1    1    0   
$EndComp
$Comp
L D_Schottky D5
U 1 1
P 6400 1900
F 0 "D5" H 6400 2000 50  0000 C CNN
F 1 "MBR2045" H 6400 1800 50  0000 C CNN
F 2 "" H 6400 1900 50  0001 C CNN
F 3 "" H 6400 1900 50  0001 C CNN
	1    6400 1900
	0    1    1    0   
$EndComp
$Comp
L D_Schottky D6
U 1 1
P 6700 1900
F 0 "D6" H 6700 2000 50  0000 C CNN
F 1 "MBR2045" H 6700 1800 50  0000 C CNN
F 2 "" H 6700 1900 50  0001 C CNN
F 3 "" H 6700 1900 50  0001 C CNN
	1    6700 1900
	0    1    1    0   
$EndComp
$Comp
L D_Schottky D7
U 1 1
P 7000 1900
F 0 "D7" H 7000 2000 50  0000 C CNN
F 1 "MBR2045" H 7000 1800 50  0000 C CNN
F 2 "" H 7000 1900 50  0001 C CNN
F 3 "" H 7000 1900 50  0001 C CNN
	1    7000 1900
	0    1    1    0   
$EndComp
Wire Wire Line
	6100 1750 7000 1750
Connection ~ 6700 1750
Connection ~ 6400 1750
Connection ~ 6100 1400
Wire Wire Line
	6100 2050 7000 2050
Connection ~ 6700 2050
$Comp
L C C8
U 1 1
P 6250 1150
F 0 "C8" V 6300 1200 50  0000 L CNN
F 1 "0.1uF" V 6100 1150 50  0000 L CNN
F 2 "" H 6288 1000 50  0001 C CNN
F 3 "" H 6250 1150 50  0001 C CNN
	1    6250 1150
	0    1    1    0   
$EndComp
$Comp
L R R4
U 1 1
P 6550 1150
F 0 "R4" V 6630 1150 50  0000 C CNN
F 1 "180" V 6550 1150 50  0000 C CNN
F 2 "" V 6480 1150 50  0001 C CNN
F 3 "" H 6550 1150 50  0001 C CNN
	1    6550 1150
	0    -1   -1   0   
$EndComp
Wire Wire Line
	6700 1150 7150 1150
Wire Wire Line
	7150 1150 7150 1400
Connection ~ 7700 1400
Wire Wire Line
	7150 1400 8250 1400
Connection ~ 6100 1150
Connection ~ 5450 3900
Connection ~ 5750 3900
$Comp
L CP C2.1
U 1 1
P 7700 1550
F 0 "C2.1" H 7725 1650 50  0000 L CNN
F 1 "100uF" H 7725 1450 50  0000 L CNN
F 2 "" H 7738 1400 50  0001 C CNN
F 3 "" H 7700 1550 50  0001 C CNN
	1    7700 1550
	1    0    0    -1  
$EndComp
$Comp
L CP C2.2
U 1 1
P 8000 1550
F 0 "C2.2" H 8025 1650 50  0000 L CNN
F 1 "100uF" H 8025 1450 50  0000 L CNN
F 2 "" H 8038 1400 50  0001 C CNN
F 3 "" H 8000 1550 50  0001 C CNN
	1    8000 1550
	1    0    0    -1  
$EndComp
Wire Wire Line
	7700 1700 8000 1700
$Comp
L GNDPWR #PWR5
U 1 1
P 8000 1700
F 0 "#PWR5" H 8000 1500 50  0001 C CNN
F 1 "GNDPWR" H 8000 1570 50  0000 C CNN
F 2 "" H 8000 1650 50  0001 C CNN
F 3 "" H 8000 1650 50  0001 C CNN
	1    8000 1700
	1    0    0    -1  
$EndComp
Connection ~ 8000 1400
$Comp
L GNDPWR #PWR9
U 1 1
P 6400 2050
F 0 "#PWR9" H 6400 1850 50  0001 C CNN
F 1 "GNDPWR" H 6400 1920 50  0000 C CNN
F 2 "" H 6400 2000 50  0001 C CNN
F 3 "" H 6400 2000 50  0001 C CNN
	1    6400 2050
	1    0    0    -1  
$EndComp
Connection ~ 6400 2050
Connection ~ 8250 1400
$Comp
L CP C1.2
U 1 1
P 5100 1100
F 0 "C1.2" H 5125 1200 50  0000 L CNN
F 1 "100uF" H 5125 1000 50  0000 L CNN
F 2 "" H 5138 950 50  0001 C CNN
F 3 "" H 5100 1100 50  0001 C CNN
	1    5100 1100
	0    -1   -1   0   
$EndComp
$Comp
L CP C1.4
U 1 1
P 5100 1400
F 0 "C1.4" H 5125 1500 50  0000 L CNN
F 1 "100uF" H 5125 1300 50  0000 L CNN
F 2 "" H 5138 1250 50  0001 C CNN
F 3 "" H 5100 1400 50  0001 C CNN
	1    5100 1400
	0    -1   -1   0   
$EndComp
$Comp
L CP C1.6
U 1 1
P 5100 1750
F 0 "C1.6" H 5125 1850 50  0000 L CNN
F 1 "100uF" H 5125 1650 50  0000 L CNN
F 2 "" H 5138 1600 50  0001 C CNN
F 3 "" H 5100 1750 50  0001 C CNN
	1    5100 1750
	0    -1   -1   0   
$EndComp
$Comp
L CP C1.8
U 1 1
P 5100 2050
F 0 "C1.8" H 5125 2150 50  0000 L CNN
F 1 "100uF" H 5125 1950 50  0000 L CNN
F 2 "" H 5138 1900 50  0001 C CNN
F 3 "" H 5100 2050 50  0001 C CNN
	1    5100 2050
	0    -1   -1   0   
$EndComp
Wire Wire Line
	4950 850  4950 2050
Connection ~ 4950 1750
Connection ~ 4950 1400
Connection ~ 4950 850 
Connection ~ 4950 1100
Wire Wire Line
	5250 1100 5250 2050
Connection ~ 5250 1400
Connection ~ 5250 1750
$Comp
L GNDPWR #PWR8
U 1 1
P 5250 2050
F 0 "#PWR8" H 5250 1850 50  0001 C CNN
F 1 "GNDPWR" H 5250 1920 50  0000 C CNN
F 2 "" H 5250 2000 50  0001 C CNN
F 3 "" H 5250 2000 50  0001 C CNN
	1    5250 2050
	1    0    0    -1  
$EndComp
$Comp
L IR2110 U2
U 1 1
P 6200 2750
F 0 "U2" H 6200 2850 60  0000 C CNN
F 1 "IR2110" H 6200 2650 60  0000 C CNN
F 2 "" H 6200 2750 60  0001 C CNN
F 3 "" H 6200 2750 60  0001 C CNN
	1    6200 2750
	1    0    0    -1  
$EndComp
Connection ~ 3400 850 
Wire Wire Line
	3650 2850 5800 2850
Wire Wire Line
	3650 1150 3650 2850
Connection ~ 3650 1550
Wire Wire Line
	3350 2950 5800 2950
Wire Wire Line
	2900 2300 2900 850 
Connection ~ 2900 850 
Wire Wire Line
	5450 3050 5800 3050
$Comp
L R R7
U 1 1
P 5450 1300
F 0 "R7" V 5530 1300 50  0000 C CNN
F 1 "5R" V 5450 1300 50  0000 C CNN
F 2 "" V 5380 1300 50  0001 C CNN
F 3 "" H 5450 1300 50  0001 C CNN
	1    5450 1300
	1    0    0    -1  
$EndComp
Wire Wire Line
	5800 1150 5450 1150
Wire Wire Line
	5450 1450 5450 3050
$Comp
L IR2110 U3
U 1 1
P 7450 2750
F 0 "U3" H 7450 2850 60  0000 C CNN
F 1 "IR2110" H 7450 2650 60  0000 C CNN
F 2 "" H 7450 2750 60  0001 C CNN
F 3 "" H 7450 2750 60  0001 C CNN
	1    7450 2750
	1    0    0    -1  
$EndComp
$Comp
L R R10
U 1 1
P 5800 1850
F 0 "R10" V 5880 1850 50  0000 C CNN
F 1 "5R" V 5800 1850 50  0000 C CNN
F 2 "" V 5730 1850 50  0001 C CNN
F 3 "" H 5800 1850 50  0001 C CNN
	1    5800 1850
	1    0    0    -1  
$EndComp
Wire Wire Line
	5800 2000 5800 2300
Wire Wire Line
	5800 2300 6900 2300
Wire Wire Line
	6900 2300 6900 3050
Wire Wire Line
	6900 3050 7050 3050
Wire Wire Line
	7050 2950 7000 2950
Wire Wire Line
	7000 2950 7000 3300
Wire Wire Line
	7000 3300 5700 3300
Wire Wire Line
	5700 3300 5700 2950
Connection ~ 5700 2950
Wire Wire Line
	7050 2850 6950 2850
Wire Wire Line
	6950 2850 6950 3250
Wire Wire Line
	6950 3250 5750 3250
Wire Wire Line
	5750 3250 5750 2850
Connection ~ 5750 2850
Wire Wire Line
	7850 2850 8600 2850
Wire Wire Line
	6600 2850 6800 2850
Wire Wire Line
	6800 2850 6800 3200
Wire Wire Line
	3800 3200 8200 3200
Wire Wire Line
	8200 3200 8200 2850
Connection ~ 8200 2850
Wire Wire Line
	3800 2650 3800 3200
Connection ~ 6800 3200
$Comp
L C C4
U 1 1
P 4100 2300
F 0 "C4" H 4125 2400 50  0000 L CNN
F 1 "100nF" H 4125 2200 50  0000 L CNN
F 2 "" H 4138 2150 50  0001 C CNN
F 3 "" H 4100 2300 50  0001 C CNN
	1    4100 2300
	1    0    0    -1  
$EndComp
Wire Wire Line
	4300 2050 4300 2600
Wire Wire Line
	4000 1850 3800 1850
Wire Wire Line
	3800 2150 3800 2350
Wire Wire Line
	3800 2150 4100 2150
Wire Wire Line
	4100 2450 4300 2450
Connection ~ 4300 2450
Wire Wire Line
	3800 1550 3800 1350
Wire Wire Line
	9800 3550 9800 3650
Connection ~ 8050 3450
Wire Wire Line
	6700 3900 6800 3900
Wire Wire Line
	6800 3900 6800 3400
Connection ~ 7050 3400
Wire Wire Line
	6400 4200 6300 4200
Wire Wire Line
	7850 2550 7850 2750
$Comp
L GND #PWR13
U 1 1
P 8000 2550
F 0 "#PWR13" H 8000 2300 50  0001 C CNN
F 1 "GND" H 8000 2400 50  0000 C CNN
F 2 "" H 8000 2550 50  0001 C CNN
F 3 "" H 8000 2550 50  0001 C CNN
	1    8000 2550
	1    0    0    -1  
$EndComp
Wire Wire Line
	7850 2550 8000 2550
Wire Wire Line
	6600 2550 6600 2750
Connection ~ 6600 2650
Connection ~ 7850 2650
$Comp
L GND #PWR12
U 1 1
P 6700 2550
F 0 "#PWR12" H 6700 2300 50  0001 C CNN
F 1 "GND" H 6700 2400 50  0000 C CNN
F 2 "" H 6700 2550 50  0001 C CNN
F 3 "" H 6700 2550 50  0001 C CNN
	1    6700 2550
	1    0    0    -1  
$EndComp
Wire Wire Line
	6600 2550 7050 2550
Connection ~ 6700 2550
$Comp
L GND #PWR11
U 1 1
P 5550 2550
F 0 "#PWR11" H 5550 2300 50  0001 C CNN
F 1 "GND" H 5550 2400 50  0000 C CNN
F 2 "" H 5550 2550 50  0001 C CNN
F 3 "" H 5550 2550 50  0001 C CNN
	1    5550 2550
	1    0    0    -1  
$EndComp
Wire Wire Line
	5800 2550 5550 2550
Wire Wire Line
	7050 2650 6850 2650
Wire Wire Line
	6850 2650 6850 3400
Connection ~ 6850 3400
Wire Wire Line
	5800 2650 5650 2650
Wire Wire Line
	5650 2650 5650 3400
Connection ~ 6800 3400
Wire Wire Line
	6600 2950 6700 2950
Wire Wire Line
	6700 2950 6700 3350
Wire Wire Line
	6700 3350 8000 3350
Wire Wire Line
	8000 3350 8000 2950
Wire Wire Line
	7850 2950 8350 2950
Text GLabel 8350 2950 2    60   Input ~ 0
+5V
Connection ~ 8000 2950
NoConn ~ 5800 2450
NoConn ~ 5800 2750
NoConn ~ 6600 2450
NoConn ~ 6600 3050
NoConn ~ 7050 2450
NoConn ~ 7050 2750
NoConn ~ 7850 2450
NoConn ~ 7850 3050
Connection ~ 1100 4600
$Comp
L GND #PWR31
U 1 1
P 3950 7550
F 0 "#PWR31" H 3950 7300 50  0001 C CNN
F 1 "GND" H 3950 7400 50  0000 C CNN
F 2 "" H 3950 7550 50  0001 C CNN
F 3 "" H 3950 7550 50  0001 C CNN
	1    3950 7550
	1    0    0    -1  
$EndComp
Wire Wire Line
	4050 7550 3950 7550
Text GLabel 5950 7650 2    60   Input ~ 0
Arduino_pin_D7
$Comp
L C C6
U 1 1
P 4050 6100
F 0 "C6" H 4075 6200 50  0000 L CNN
F 1 "100nF" H 4075 6000 50  0000 L CNN
F 2 "" H 4088 5950 50  0001 C CNN
F 3 "" H 4050 6100 50  0001 C CNN
	1    4050 6100
	1    0    0    -1  
$EndComp
$Comp
L GND #PWR27
U 1 1
P 4050 6250
F 0 "#PWR27" H 4050 6000 50  0001 C CNN
F 1 "GND" H 4050 6100 50  0000 C CNN
F 2 "" H 4050 6250 50  0001 C CNN
F 3 "" H 4050 6250 50  0001 C CNN
	1    4050 6250
	1    0    0    -1  
$EndComp
$Comp
L SW_Push SW2
U 1 1
P 7950 6100
F 0 "SW2" H 8000 6200 50  0000 L CNN
F 1 "RESET" H 8000 6000 50  0000 C CNN
F 2 "" H 7950 6300 50  0001 C CNN
F 3 "" H 7950 6300 50  0001 C CNN
	1    7950 6100
	0    -1   -1   0   
$EndComp
$Comp
L GND #PWR28
U 1 1
P 7950 6300
F 0 "#PWR28" H 7950 6050 50  0001 C CNN
F 1 "GND" H 7950 6150 50  0000 C CNN
F 2 "" H 7950 6300 50  0001 C CNN
F 3 "" H 7950 6300 50  0001 C CNN
	1    7950 6300
	1    0    0    -1  
$EndComp
$Comp
L R R20
U 1 1
P 7950 5750
F 0 "R20" V 8030 5750 50  0000 C CNN
F 1 "1K" V 7950 5750 50  0000 C CNN
F 2 "" V 7880 5750 50  0001 C CNN
F 3 "" H 7950 5750 50  0001 C CNN
	1    7950 5750
	1    0    0    -1  
$EndComp
Text GLabel 7950 5600 0    60   Input ~ 0
+5V
Wire Wire Line
	5950 6800 6850 6800
Wire Wire Line
	6850 6800 6850 6400
Wire Wire Line
	7700 5900 7950 5900
$Comp
L USB_B J8
U 1 1
P 1050 2800
F 0 "J8" H 850 3250 50  0000 L CNN
F 1 "USB_B" H 850 3150 50  0000 L CNN
F 2 "" H 1200 2750 50  0001 C CNN
F 3 "" H 1200 2750 50  0001 C CNN
	1    1050 2800
	1    0    0    -1  
$EndComp
$Comp
L GND #PWR15
U 1 1
P 1050 3200
F 0 "#PWR15" H 1050 2950 50  0001 C CNN
F 1 "GND" H 1050 3050 50  0000 C CNN
F 2 "" H 1050 3200 50  0001 C CNN
F 3 "" H 1050 3200 50  0001 C CNN
	1    1050 3200
	1    0    0    -1  
$EndComp
Wire Wire Line
	950  3200 1050 3200
Text GLabel 2150 2800 2    60   Input ~ 0
Arduino_pin_D0
Text GLabel 2150 2900 2    60   Input ~ 0
Arduino_pin_D1
$Comp
L R R21
U 1 1
P 1500 2800
F 0 "R21" V 1580 2800 50  0000 C CNN
F 1 "220" V 1500 2800 50  0000 C CNN
F 2 "" V 1430 2800 50  0001 C CNN
F 3 "" H 1500 2800 50  0001 C CNN
	1    1500 2800
	0    1    1    0   
$EndComp
$Comp
L R R22
U 1 1
P 1800 2900
F 0 "R22" V 1880 2900 50  0000 C CNN
F 1 "220" V 1800 2900 50  0000 C CNN
F 2 "" V 1730 2900 50  0001 C CNN
F 3 "" H 1800 2900 50  0001 C CNN
	1    1800 2900
	0    1    1    0   
$EndComp
Wire Wire Line
	1650 2800 2150 2800
Wire Wire Line
	1350 2900 1650 2900
Wire Wire Line
	1950 2900 2150 2900
Text GLabel 1350 2600 2    60   Input ~ 0
+5V
$Comp
L Crystal_Small Y1
U 1 1
P 7000 6050
F 0 "Y1" H 7000 6150 50  0000 C CNN
F 1 "16MHz" V 7150 6100 50  0000 C CNN
F 2 "" H 7000 6050 50  0001 C CNN
F 3 "" H 7000 6050 50  0001 C CNN
	1    7000 6050
	0    -1   -1   0   
$EndComp
Wire Wire Line
	11100 5950 10950 5950
Wire Wire Line
	10950 5950 10950 5900
Wire Wire Line
	7700 5900 7700 6400
Wire Wire Line
	7700 6400 6850 6400
Wire Wire Line
	5950 5950 7000 5950
Wire Wire Line
	5950 6050 6850 6050
Wire Wire Line
	6850 6050 6850 6150
Wire Wire Line
	6850 6150 7000 6150
$Comp
L C C10
U 1 1
P 7150 5950
F 0 "C10" V 7100 6000 50  0000 L CNN
F 1 "12pF" V 7000 5900 50  0000 L CNN
F 2 "" H 7188 5800 50  0001 C CNN
F 3 "" H 7150 5950 50  0001 C CNN
	1    7150 5950
	0    1    1    0   
$EndComp
$Comp
L C C11
U 1 1
P 7150 6150
F 0 "C11" V 7100 6200 50  0000 L CNN
F 1 "12pF" V 7200 5900 50  0000 L CNN
F 2 "" H 7188 6000 50  0001 C CNN
F 3 "" H 7150 6150 50  0001 C CNN
	1    7150 6150
	0    1    1    0   
$EndComp
$Comp
L GND #PWR25
U 1 1
P 7300 6150
F 0 "#PWR25" H 7300 5900 50  0001 C CNN
F 1 "GND" H 7400 6050 50  0000 C CNN
F 2 "" H 7300 6150 50  0001 C CNN
F 3 "" H 7300 6150 50  0001 C CNN
	1    7300 6150
	1    0    0    -1  
$EndComp
Wire Wire Line
	7300 5950 7300 6150
$Comp
L Screw_Terminal_01x02 J6
U 1 1
P 4300 3700
F 0 "J6" H 4300 3800 50  0000 C CNN
F 1 "12VAC Screw Terminal" H 4300 3500 50  0000 C CNN
F 2 "" H 4300 3700 50  0001 C CNN
F 3 "" H 4300 3700 50  0001 C CNN
	1    4300 3700
	-1   0    0    1   
$EndComp
Wire Wire Line
	4500 4200 4500 3700
Wire Wire Line
	4200 3600 4300 3600
Wire Wire Line
	4200 4000 4200 3700
Wire Wire Line
	4200 3700 4300 3700
Wire Wire Line
	5300 3900 6300 3900
Wire Wire Line
	2900 2300 3350 2300
Wire Wire Line
	3350 2300 3350 2950
$EndSCHEMATC
